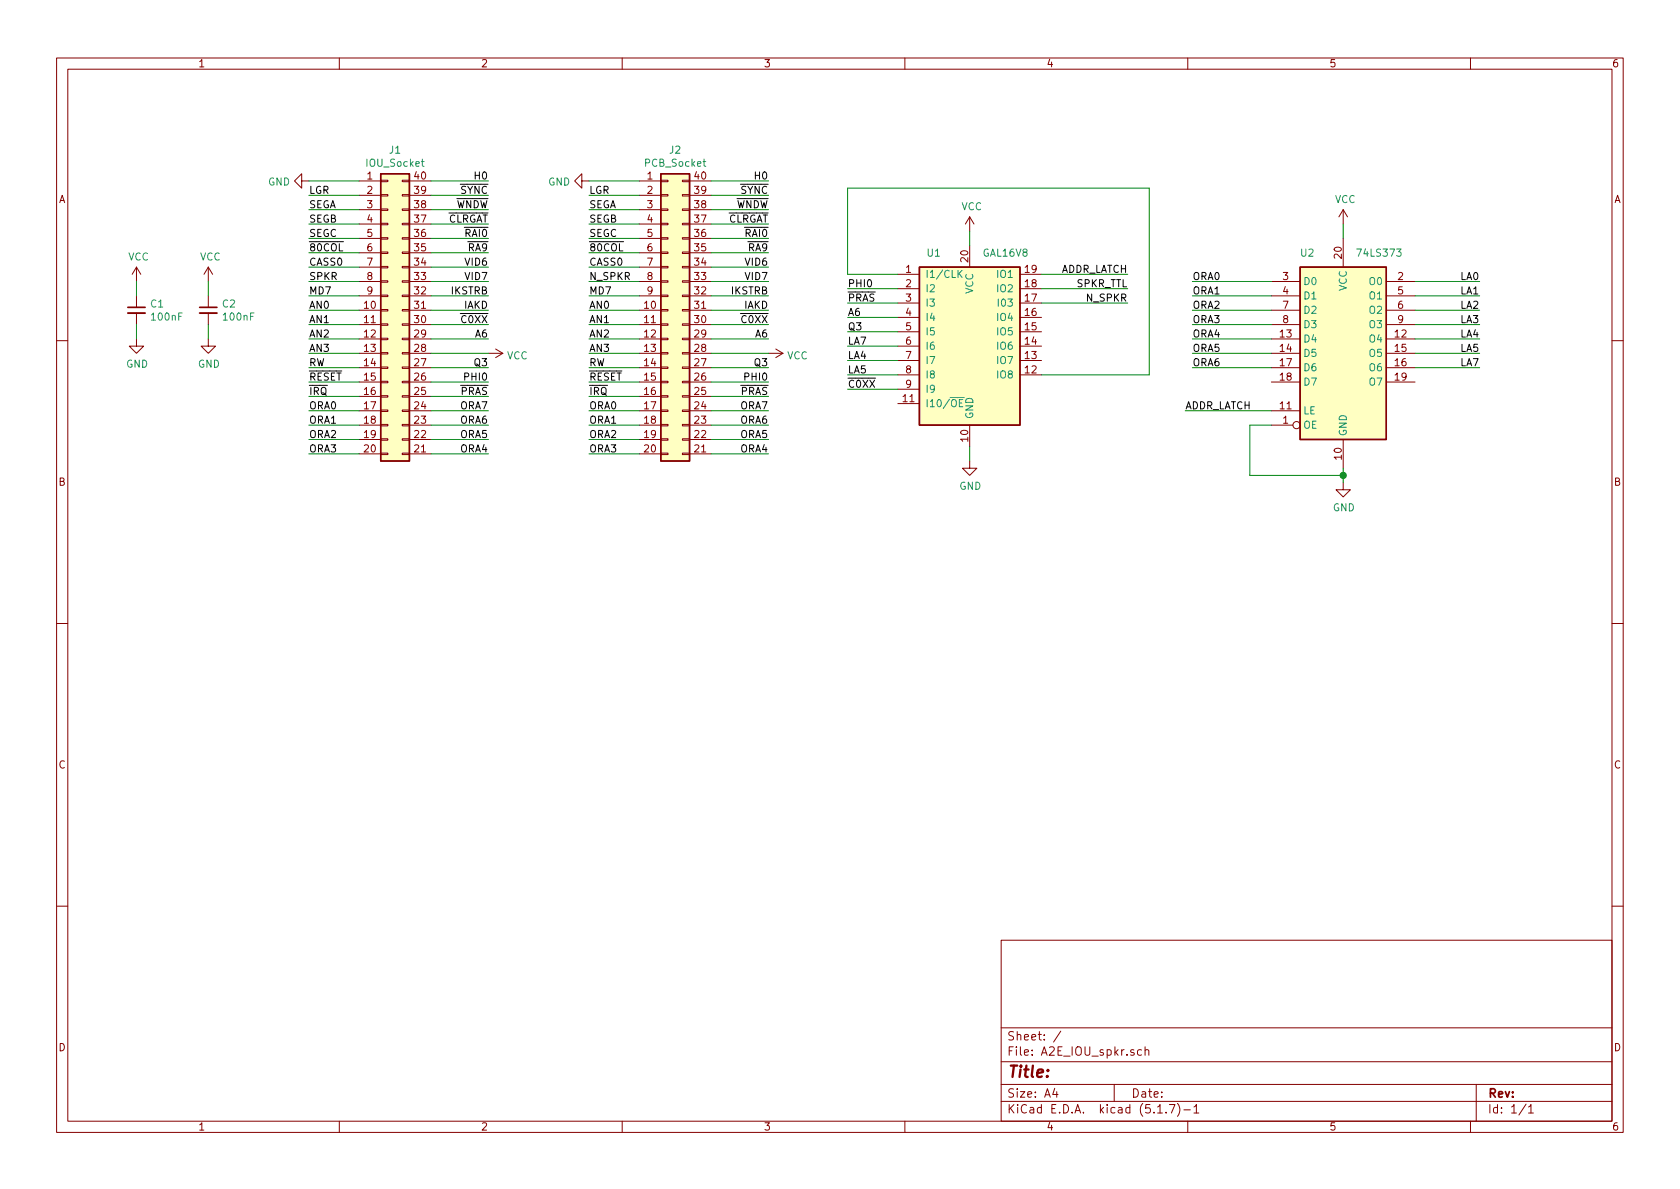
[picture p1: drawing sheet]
EESchema Schematic File Version 4
EELAYER 30 0
EELAYER END
$Descr A4 11693 8268
encoding utf-8
Sheet 1 1
Title ""
Date ""
Rev ""
Comp ""
Comment1 ""
Comment2 ""
Comment3 ""
Comment4 ""
$EndDescr
$Comp
L Connector_Generic:Conn_02x20_Counter_Clockwise J1
U 1 1
P 2700 2150
F 0 "J1" H 2750 3267 50  0000 C CNN
F 1 "IOU_Socket" H 2750 3176 50  0000 C CNN
F 2 "Package_DIP:DIP-40_W15.24mm" H 2700 2150 50  0001 C CNN
F 3 "~" H 2700 2150 50  0001 C CNN
	1    2700 2150
	1    0    0    -1  
$EndComp
Wire Wire Line
	4450 1250 4100 1250
Wire Wire Line
	4450 1350 4100 1350
Wire Wire Line
	4450 1450 4100 1450
Wire Wire Line
	5350 1250 4950 1250
Wire Wire Line
	5350 1450 4950 1450
Wire Wire Line
	5350 1550 4950 1550
Wire Wire Line
	5350 1650 4950 1650
Wire Wire Line
	5350 1750 4950 1750
Wire Wire Line
	5350 1950 4950 1950
Wire Wire Line
	5350 2050 4950 2050
Wire Wire Line
	5350 2150 4950 2150
Wire Wire Line
	5350 2250 4950 2250
Wire Wire Line
	5350 2350 4950 2350
Wire Wire Line
	5350 2450 4950 2450
Wire Wire Line
	5350 2550 4950 2550
Wire Wire Line
	5350 2650 4950 2650
Wire Wire Line
	5350 2750 4950 2750
Wire Wire Line
	5350 2850 4950 2850
Wire Wire Line
	5350 2950 4950 2950
Wire Wire Line
	5350 3050 4950 3050
$Comp
L power:GND #PWR0101
U 1 1
P 4100 1250
F 0 "#PWR0101" H 4100 1000 50  0001 C CNN
F 1 "GND" V 4105 1122 50  0000 R CNN
F 2 "" H 4100 1250 50  0001 C CNN
F 3 "" H 4100 1250 50  0001 C CNN
	1    4100 1250
	0    1    1    0   
$EndComp
$Comp
L power:VCC #PWR0102
U 1 1
P 5350 2450
F 0 "#PWR0102" H 5350 2300 50  0001 C CNN
F 1 "VCC" V 5365 2578 50  0000 L CNN
F 2 "" H 5350 2450 50  0001 C CNN
F 3 "" H 5350 2450 50  0001 C CNN
	1    5350 2450
	0    1    1    0   
$EndComp
Text Label 5350 2650 2    50   ~ 0
PHI0
Text Label 5350 2550 2    50   ~ 0
Q3
Text Label 5350 2750 2    50   ~ 0
~PRAS
Text Label 4100 2150 0    50   ~ 0
AN0
Text Label 4100 2250 0    50   ~ 0
AN1
Text Label 4100 2350 0    50   ~ 0
AN2
Text Label 4100 2450 0    50   ~ 0
AN3
Text Label 4100 1350 0    50   ~ 0
LGR
Text Label 5350 2350 2    50   ~ 0
A6
Text Label 4100 1950 0    50   ~ 0
N_SPKR
Text Label 4100 1850 0    50   ~ 0
CASS0
Text Label 5350 2250 2    50   ~ 0
~C0XX
Text Label 4100 2650 0    50   ~ 0
~RESET
Text Label 4100 1750 0    50   ~ 0
~80COL
Text Label 5350 1250 2    50   ~ 0
H0
Text Label 4100 2050 0    50   ~ 0
MD7
Text Label 5350 2050 2    50   ~ 0
IKSTRB
Text Label 5350 2150 2    50   ~ 0
IAKD
Text Label 5350 2850 2    50   ~ 0
ORA7
Text Label 5350 2950 2    50   ~ 0
ORA6
Text Label 5350 3050 2    50   ~ 0
ORA5
Text Label 5350 1950 2    50   ~ 0
VID7
Text Label 5350 1850 2    50   ~ 0
VID6
Text Label 4100 2750 0    50   ~ 0
~IRQ
Text Label 4100 2550 0    50   ~ 0
RW
Text Label 4100 1650 0    50   ~ 0
SEGC
Text Label 4100 1550 0    50   ~ 0
SEGB
Text Label 4100 1450 0    50   ~ 0
SEGA
Text Label 5350 1350 2    50   ~ 0
~SYNC
Text Label 5350 1550 2    50   ~ 0
~CLRGAT
Text Label 5350 1450 2    50   ~ 0
~WNDW
Text Label 5350 1650 2    50   ~ 0
~RAI0
Text Label 5350 1750 2    50   ~ 0
~RA9
Text Label 4100 2850 0    50   ~ 0
ORA0
Text Label 4100 2950 0    50   ~ 0
ORA1
Text Label 4100 3050 0    50   ~ 0
ORA2
Text Label 4100 3150 0    50   ~ 0
ORA3
Wire Wire Line
	3400 1250 3000 1250
Wire Wire Line
	3400 1350 3000 1350
Wire Wire Line
	3400 1450 3000 1450
Wire Wire Line
	3400 1550 3000 1550
Wire Wire Line
	3400 1650 3000 1650
Wire Wire Line
	3400 1750 3000 1750
Wire Wire Line
	3400 1850 3000 1850
Wire Wire Line
	3400 1950 3000 1950
Wire Wire Line
	3400 2050 3000 2050
Wire Wire Line
	3400 2150 3000 2150
Wire Wire Line
	3400 2250 3000 2250
Wire Wire Line
	3400 2350 3000 2350
Wire Wire Line
	3400 2450 3000 2450
Wire Wire Line
	3400 2550 3000 2550
Wire Wire Line
	3400 2650 3000 2650
Wire Wire Line
	3400 2750 3000 2750
Wire Wire Line
	3400 2850 3000 2850
Wire Wire Line
	3400 2950 3000 2950
Wire Wire Line
	3400 3050 3000 3050
Wire Wire Line
	3400 3150 3000 3150
$Comp
L power:VCC #PWR0103
U 1 1
P 3400 2450
F 0 "#PWR0103" H 3400 2300 50  0001 C CNN
F 1 "VCC" V 3415 2578 50  0000 L CNN
F 2 "" H 3400 2450 50  0001 C CNN
F 3 "" H 3400 2450 50  0001 C CNN
	1    3400 2450
	0    1    1    0   
$EndComp
Text Label 3400 2650 2    50   ~ 0
PHI0
Text Label 3400 2550 2    50   ~ 0
Q3
Text Label 3400 2750 2    50   ~ 0
~PRAS
Text Label 3400 2350 2    50   ~ 0
A6
Text Label 3400 2250 2    50   ~ 0
~C0XX
Text Label 3400 1250 2    50   ~ 0
H0
Text Label 3400 2050 2    50   ~ 0
IKSTRB
Text Label 3400 2150 2    50   ~ 0
IAKD
Text Label 3400 2850 2    50   ~ 0
ORA7
Text Label 3400 2950 2    50   ~ 0
ORA6
Text Label 3400 3050 2    50   ~ 0
ORA5
Text Label 3400 3150 2    50   ~ 0
ORA4
Text Label 3400 1950 2    50   ~ 0
VID7
Text Label 3400 1850 2    50   ~ 0
VID6
Text Label 3400 1350 2    50   ~ 0
~SYNC
Text Label 3400 1550 2    50   ~ 0
~CLRGAT
Text Label 3400 1450 2    50   ~ 0
~WNDW
Text Label 3400 1650 2    50   ~ 0
~RAI0
Text Label 3400 1750 2    50   ~ 0
~RA9
Wire Wire Line
	2500 1250 2150 1250
Wire Wire Line
	2500 1350 2150 1350
Wire Wire Line
	2500 1450 2150 1450
Wire Wire Line
	2500 1550 2150 1550
Wire Wire Line
	2500 1650 2150 1650
Wire Wire Line
	2500 1750 2150 1750
Wire Wire Line
	2500 1850 2150 1850
Wire Wire Line
	2500 1950 2150 1950
Wire Wire Line
	2500 2050 2150 2050
Wire Wire Line
	2500 2150 2150 2150
Wire Wire Line
	2500 2250 2150 2250
Wire Wire Line
	2500 2350 2150 2350
Wire Wire Line
	2500 2450 2150 2450
Wire Wire Line
	2500 2550 2150 2550
Wire Wire Line
	2500 2650 2150 2650
Wire Wire Line
	2500 2750 2150 2750
Wire Wire Line
	2500 2850 2150 2850
Wire Wire Line
	2500 2950 2150 2950
Wire Wire Line
	2500 3050 2150 3050
Wire Wire Line
	2500 3150 2150 3150
$Comp
L power:GND #PWR0104
U 1 1
P 2150 1250
F 0 "#PWR0104" H 2150 1000 50  0001 C CNN
F 1 "GND" V 2155 1122 50  0000 R CNN
F 2 "" H 2150 1250 50  0001 C CNN
F 3 "" H 2150 1250 50  0001 C CNN
	1    2150 1250
	0    1    1    0   
$EndComp
Text Label 2150 2150 0    50   ~ 0
AN0
Text Label 2150 2250 0    50   ~ 0
AN1
Text Label 2150 2350 0    50   ~ 0
AN2
Text Label 2150 2450 0    50   ~ 0
AN3
Text Label 2150 1350 0    50   ~ 0
LGR
Text Label 2150 1950 0    50   ~ 0
SPKR
Text Label 2150 1850 0    50   ~ 0
CASS0
Text Label 2150 2650 0    50   ~ 0
~RESET
Text Label 2150 1750 0    50   ~ 0
~80COL
Text Label 2150 2050 0    50   ~ 0
MD7
Text Label 2150 2750 0    50   ~ 0
~IRQ
Text Label 2150 2550 0    50   ~ 0
RW
Text Label 2150 1650 0    50   ~ 0
SEGC
Text Label 2150 1550 0    50   ~ 0
SEGB
Text Label 2150 1450 0    50   ~ 0
SEGA
Text Label 2150 2850 0    50   ~ 0
ORA0
Text Label 2150 2950 0    50   ~ 0
ORA1
Text Label 2150 3050 0    50   ~ 0
ORA2
Text Label 2150 3150 0    50   ~ 0
ORA3
$Comp
L power:GND #PWR0105
U 1 1
P 6750 3200
F 0 "#PWR0105" H 6750 2950 50  0001 C CNN
F 1 "GND" H 6755 3027 50  0000 C CNN
F 2 "" H 6750 3200 50  0001 C CNN
F 3 "" H 6750 3200 50  0001 C CNN
	1    6750 3200
	1    0    0    -1  
$EndComp
$Comp
L power:VCC #PWR0106
U 1 1
P 6750 1600
F 0 "#PWR0106" H 6750 1450 50  0001 C CNN
F 1 "VCC" H 6765 1773 50  0000 C CNN
F 2 "" H 6750 1600 50  0001 C CNN
F 3 "" H 6750 1600 50  0001 C CNN
	1    6750 1600
	1    0    0    -1  
$EndComp
Wire Wire Line
	6750 1600 6750 1700
$Comp
L Device:C_Small C1
U 1 1
P 950 2150
F 0 "C1" H 1042 2196 50  0000 L CNN
F 1 "100nF" H 1042 2105 50  0000 L CNN
F 2 "Capacitor_THT:C_Disc_D4.3mm_W1.9mm_P5.00mm" H 950 2150 50  0001 C CNN
F 3 "~" H 950 2150 50  0001 C CNN
	1    950  2150
	1    0    0    -1  
$EndComp
$Comp
L power:VCC #PWR0107
U 1 1
P 950 1950
F 0 "#PWR0107" H 950 1800 50  0001 C CNN
F 1 "VCC" H 965 2123 50  0000 C CNN
F 2 "" H 950 1950 50  0001 C CNN
F 3 "" H 950 1950 50  0001 C CNN
	1    950  1950
	1    0    0    -1  
$EndComp
$Comp
L power:GND #PWR0108
U 1 1
P 950 2350
F 0 "#PWR0108" H 950 2100 50  0001 C CNN
F 1 "GND" H 955 2177 50  0000 C CNN
F 2 "" H 950 2350 50  0001 C CNN
F 3 "" H 950 2350 50  0001 C CNN
	1    950  2350
	1    0    0    -1  
$EndComp
Wire Wire Line
	950  1950 950  2050
Wire Wire Line
	950  2250 950  2350
$Comp
L Logic_Programmable:GAL16V8 U1
U 1 1
P 6750 2400
F 0 "U1" H 6500 3050 50  0000 C CNN
F 1 "GAL16V8" H 7000 3050 50  0000 C CNN
F 2 "Package_DIP:DIP-20_W7.62mm" H 6750 2400 50  0001 C CNN
F 3 "" H 6750 2400 50  0001 C CNN
	1    6750 2400
	1    0    0    -1  
$EndComp
Wire Wire Line
	6750 3100 6750 3200
$Comp
L Device:C_Small C2
U 1 1
P 1450 2150
F 0 "C2" H 1542 2196 50  0000 L CNN
F 1 "100nF" H 1542 2105 50  0000 L CNN
F 2 "Capacitor_THT:C_Disc_D4.3mm_W1.9mm_P5.00mm" H 1450 2150 50  0001 C CNN
F 3 "~" H 1450 2150 50  0001 C CNN
	1    1450 2150
	1    0    0    -1  
$EndComp
$Comp
L power:VCC #PWR0110
U 1 1
P 1450 1950
F 0 "#PWR0110" H 1450 1800 50  0001 C CNN
F 1 "VCC" H 1465 2123 50  0000 C CNN
F 2 "" H 1450 1950 50  0001 C CNN
F 3 "" H 1450 1950 50  0001 C CNN
	1    1450 1950
	1    0    0    -1  
$EndComp
$Comp
L power:GND #PWR0111
U 1 1
P 1450 2350
F 0 "#PWR0111" H 1450 2100 50  0001 C CNN
F 1 "GND" H 1455 2177 50  0000 C CNN
F 2 "" H 1450 2350 50  0001 C CNN
F 3 "" H 1450 2350 50  0001 C CNN
	1    1450 2350
	1    0    0    -1  
$EndComp
Wire Wire Line
	1450 1950 1450 2050
Wire Wire Line
	1450 2250 1450 2350
Wire Wire Line
	5350 1350 4950 1350
Wire Wire Line
	5350 1850 4950 1850
Wire Wire Line
	6250 2000 5900 2000
Wire Wire Line
	6250 2100 5900 2100
Text Label 5900 2000 0    50   ~ 0
PHI0
Text Label 5900 2100 0    50   ~ 0
~PRAS
Wire Wire Line
	7250 1900 7850 1900
Text Label 7850 1900 2    50   ~ 0
ADDR_LATCH
Wire Wire Line
	6250 2200 5900 2200
Text Label 5900 2200 0    50   ~ 0
A6
Wire Wire Line
	6250 2300 5900 2300
Text Label 5900 2300 0    50   ~ 0
Q3
Wire Wire Line
	6250 2400 5900 2400
Wire Wire Line
	6250 2500 5900 2500
Wire Wire Line
	6250 2600 5900 2600
Text Label 5900 2400 0    50   ~ 0
LA7
Text Label 5900 2500 0    50   ~ 0
LA4
Text Label 5900 2600 0    50   ~ 0
LA5
Wire Wire Line
	5900 1300 5900 1900
Wire Wire Line
	5900 1900 6250 1900
Wire Wire Line
	5900 1300 8000 1300
Wire Wire Line
	8000 1300 8000 2600
Wire Wire Line
	8000 2600 7250 2600
Wire Wire Line
	6250 2700 5900 2700
Text Label 5900 2700 0    50   ~ 0
~C0XX
Wire Wire Line
	7250 2000 7850 2000
Text Label 7850 2000 2    50   ~ 0
SPKR_TTL
Wire Wire Line
	7250 2100 7850 2100
Text Label 7850 2100 2    50   ~ 0
N_SPKR
Wire Wire Line
	4450 3150 4100 3150
Wire Wire Line
	4450 3050 4100 3050
Wire Wire Line
	4450 2950 4100 2950
Wire Wire Line
	4450 2850 4100 2850
Wire Wire Line
	4450 2750 4100 2750
Wire Wire Line
	4450 2650 4100 2650
Wire Wire Line
	4450 2550 4100 2550
Wire Wire Line
	4450 2450 4100 2450
Wire Wire Line
	4450 2350 4100 2350
Wire Wire Line
	4450 2250 4100 2250
Wire Wire Line
	4450 2150 4100 2150
Wire Wire Line
	4450 2050 4100 2050
Wire Wire Line
	4450 1950 4100 1950
Wire Wire Line
	4450 1850 4100 1850
Wire Wire Line
	4450 1750 4100 1750
Wire Wire Line
	4450 1650 4100 1650
Wire Wire Line
	4450 1550 4100 1550
Text Label 10300 2550 2    50   ~ 0
LA7
Text Label 10300 2450 2    50   ~ 0
LA5
Text Label 10300 2350 2    50   ~ 0
LA4
Text Label 10300 2250 2    50   ~ 0
LA3
Text Label 10300 2150 2    50   ~ 0
LA2
Text Label 10300 2050 2    50   ~ 0
LA1
Text Label 10300 1950 2    50   ~ 0
LA0
Wire Wire Line
	9850 2550 10300 2550
Wire Wire Line
	9850 2450 10300 2450
Wire Wire Line
	9850 2350 10300 2350
Wire Wire Line
	9850 2250 10300 2250
Wire Wire Line
	9850 2150 10300 2150
Wire Wire Line
	9850 2050 10300 2050
Wire Wire Line
	9850 1950 10300 1950
Text Label 8300 2550 0    50   ~ 0
ORA6
Text Label 8300 2450 0    50   ~ 0
ORA5
Text Label 8300 2350 0    50   ~ 0
ORA4
Text Label 8300 2250 0    50   ~ 0
ORA3
Text Label 8300 2150 0    50   ~ 0
ORA2
Text Label 8300 2050 0    50   ~ 0
ORA1
Text Label 8300 1950 0    50   ~ 0
ORA0
Wire Wire Line
	8850 2550 8300 2550
Wire Wire Line
	8850 2450 8300 2450
Wire Wire Line
	8850 2350 8300 2350
Wire Wire Line
	8850 2250 8300 2250
Wire Wire Line
	8850 2150 8300 2150
Wire Wire Line
	8850 2050 8300 2050
Wire Wire Line
	8850 1950 8300 1950
Text Label 8250 2850 0    50   ~ 0
ADDR_LATCH
Wire Wire Line
	8850 2850 8250 2850
Wire Wire Line
	9350 1550 9350 1650
$Comp
L power:VCC #PWR0112
U 1 1
P 9350 1550
F 0 "#PWR0112" H 9350 1400 50  0001 C CNN
F 1 "VCC" H 9365 1723 50  0000 C CNN
F 2 "" H 9350 1550 50  0001 C CNN
F 3 "" H 9350 1550 50  0001 C CNN
	1    9350 1550
	1    0    0    -1  
$EndComp
Wire Wire Line
	9350 3300 9350 3350
Connection ~ 9350 3300
Wire Wire Line
	8700 3300 9350 3300
Wire Wire Line
	8700 2950 8700 3300
Wire Wire Line
	8850 2950 8700 2950
Wire Wire Line
	9350 3250 9350 3300
$Comp
L power:GND #PWR0109
U 1 1
P 9350 3350
F 0 "#PWR0109" H 9350 3100 50  0001 C CNN
F 1 "GND" H 9355 3177 50  0000 C CNN
F 2 "" H 9350 3350 50  0001 C CNN
F 3 "" H 9350 3350 50  0001 C CNN
	1    9350 3350
	1    0    0    -1  
$EndComp
$Comp
L 74xx:74LS373 U2
U 1 1
P 9350 2450
F 0 "U2" H 9100 3150 50  0000 C CNN
F 1 "74LS373" H 9600 3150 50  0000 C CNN
F 2 "Package_DIP:DIP-20_W7.62mm" H 9350 2450 50  0001 C CNN
F 3 "http://www.ti.com/lit/gpn/sn74LS373" H 9350 2450 50  0001 C CNN
	1    9350 2450
	1    0    0    -1  
$EndComp
Text Label 5350 3150 2    50   ~ 0
ORA4
Wire Wire Line
	5350 3150 4950 3150
$Comp
L Connector_Generic:Conn_02x20_Counter_Clockwise J2
U 1 1
P 4650 2150
F 0 "J2" H 4700 3267 50  0000 C CNN
F 1 "PCB_Socket" H 4700 3176 50  0000 C CNN
F 2 "Package_DIP:DIP-40_W15.24mm" H 4650 2150 50  0001 C CNN
F 3 "~" H 4650 2150 50  0001 C CNN
	1    4650 2150
	1    0    0    -1  
$EndComp
$EndSCHEMATC
